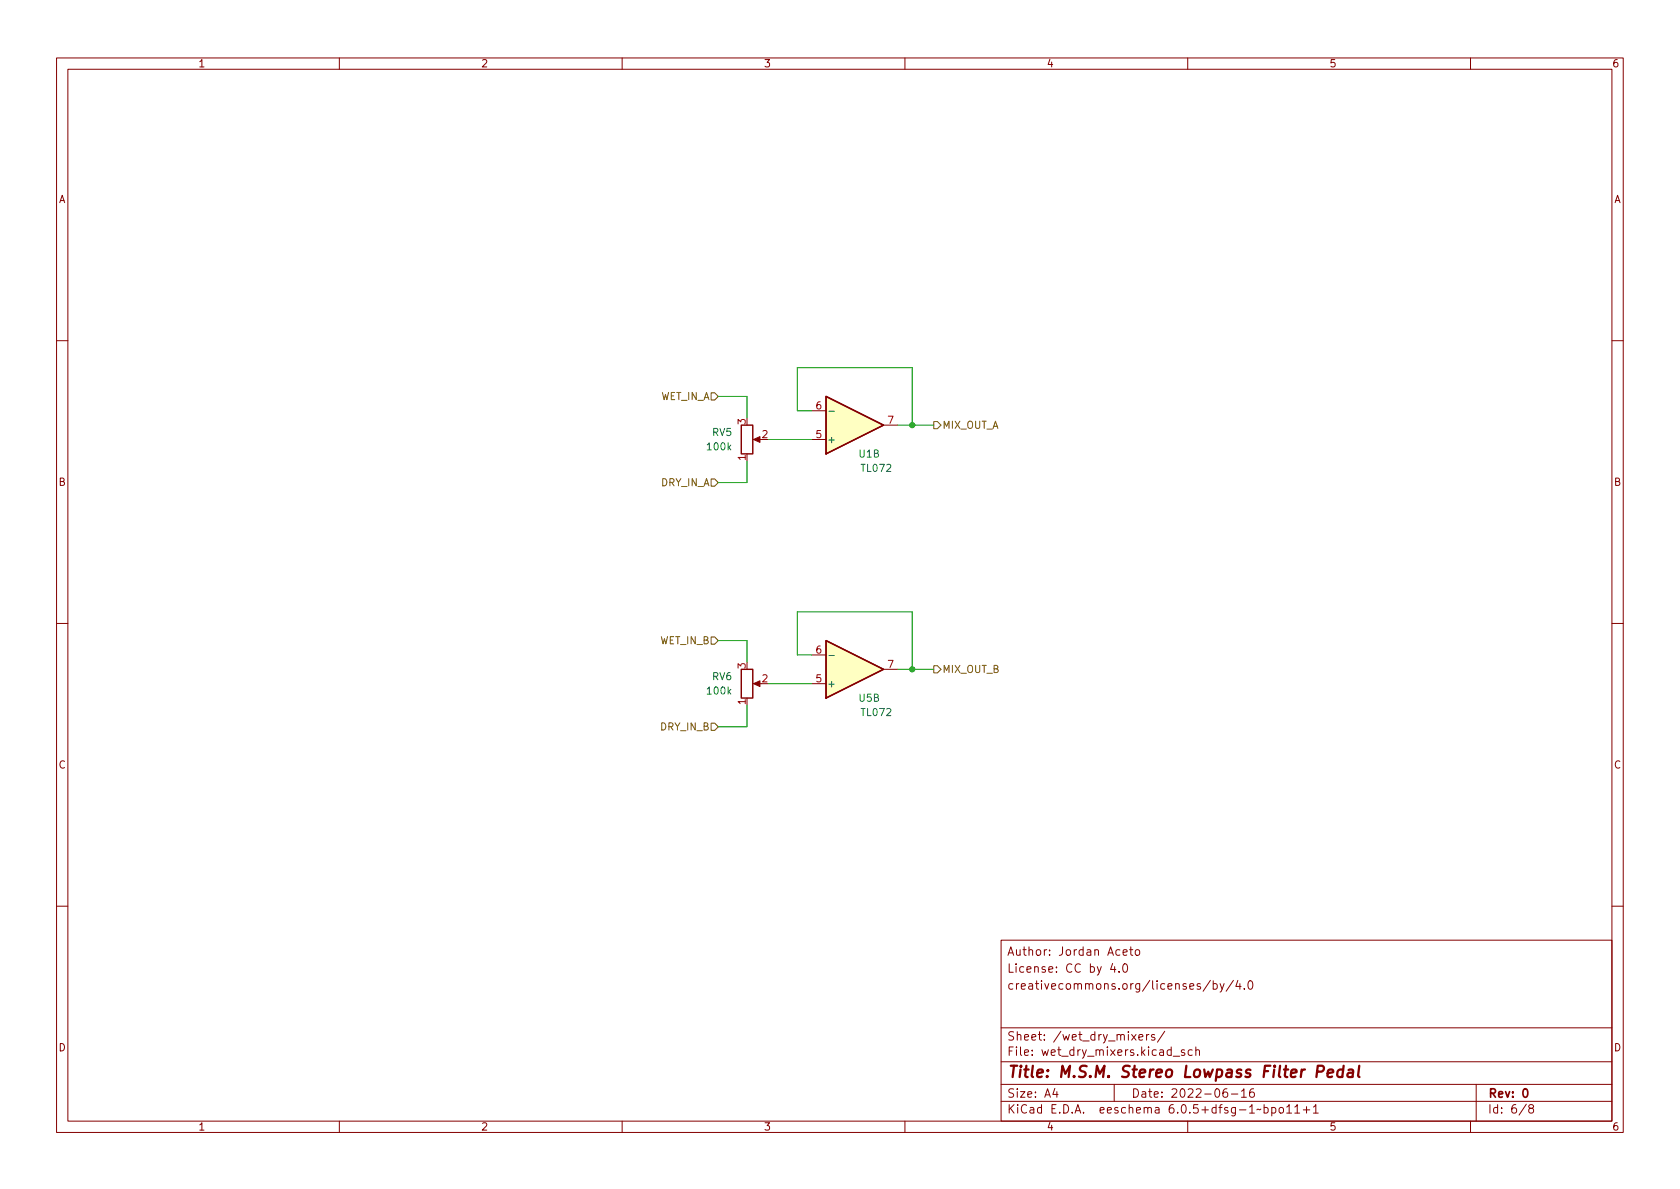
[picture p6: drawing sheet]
<svg xmlns="http://www.w3.org/2000/svg" width="297mm" height="210mm" viewBox="0 0 297 210" stroke-linecap="round" stroke-linejoin="round" font-family="sans-serif">
<g fill="none" stroke="#840000" stroke-width=".18">
<path d="M10 10.2h277v190.1h-277zM12 12.2h273v186.1h-273zM60 10.2v2M110 10.2v2M160 10.2v2M210 10.2v2M260 10.2v2M10 60.2h2M133.6 77.7h1M143.5 77.7h2.5M143.5 72.6h2.5M156.2 75.2h2.5"/>
<path d="M285 60.2h2M10 110.2h2M143.5 115.8h2.5M156.2 118.4h2.5M285 110.2h2M133.6 120.9h1M143.5 120.9h2.5M10 160.2h2M177 166.3h108v32h-108zM196.7 170.4l-.3 1h.9M197.1 170.9v1M197.9 171.8v.1"/>
<path d="M198.6 168.4l.7-.1-.1-.3-.4-.1-.2 .2v.8h.6M198.6 170.6l.3-.2a.81 .81 0 0 1 .5 .7 .81 .81 0 0 1-.3 .8h-.1a.81 .81 0 0 1-.4-1.3zM199.7 167.9h.6M199.9 167.4v1.3l.4 .2M200.9 168l.3-.1 .3 .3v.4l-.3 .3h-.3l-.2-.3v-.4zM214 173.4l-1.3 1.9M214.5 174l.4-.1 .3 .3v.4l-.1 .3h-.6M214.5 173.4v1.5M215.7 173.9l.4 1M216.4 173.9l-.5 1.4-.2 .1M218.1 173.4l-1.3 1.9M218.9 173.4l-.4 1h.9"/>
<path d="M219.2 173.9v1M220 174.8v.1M220.8 173.6l.2-.2a.81 .81 0 0 1 .6 .7 .81 .81 0 0 1-.3 .8h-.2a.81 .81 0 0 1-.3-1.3zM285 160.2h2M60 198.3v2M110 198.3v2M160 198.3v2M177 194.8h108M177 191.8h108M177 187.8h108M177 181.8h108M186.5 192.5l-.4 1h1"/>
<path d="M186.9 193v1M197 191.8v3M201.4 183.4l.7-.1-.1-.3-.4-.1-.2 .2v.8h.6M202.7 182.9v1M203.1 182.9l-.2 .1-.2 .2M204.1 183l-.3-.1-.2 .2v.3l.5 .1v.4h-.5M205.9 182.4l-1.3 1.9M207.4 186.8h1.2M209.4 185.7l-.3-.1-.2 .2v.3l.5 .1v.4h-.5M210 198.3v2M210.8 185.7l-.4-.1-.3 .3v.4l.1 .3h.6M211.4 185.8l.2-.2 .4 .1 .1 .9"/>
<path d="M211.4 185.1v1.5M216.9 192.5a.59 .59 0 0 0-.7 .7v.5l.2 .3h.4l.2-.1 .1-.5-.2-.2-.4-.1-.3 .3M217.7 193.5h1.2M219.5 193l.4-.5v1.5M219.5 194h.9M221.6 192.5a.59 .59 0 0 0-.7 .7v.5l.2 .3h.4l.2-.1 .1-.5-.2-.2-.4-.1-.3 .3M223.5 195.9l.4-.1 .3 .3v.4l-.1 .3h-.6M223.5 195.3v1.5M224.9 195.9l.4-.1 .3 .3v.4l-.2 .3h-.5M224.9 195.8v1.5M226.3 195.9l.3-.1 .3 .3v.4l-.3 .3h-.3l-.2-.3v-.4zM227.5 195.8l.4-.5v1.5"/>
<path d="M227.5 196.8h.9M228.9 195.8l.5-.5v1.5M228.9 196.8h.9M230.4 196.3h1.2M231 195.7v1.1M232.2 195.8l.4-.5v1.5M232.2 196.8h.9M260 198.3v2M261 191.8v6.5M269.9 195.3l-1.3 1.9M270.6 196l-.3-.3 .1-.2 .2-.2 .4 .1 .2 .2-.1 .2-.7 .2-.1 .3v.2l.3 .3h.4l.2-.3-.1-.4-.2-.1"/>
</g>
<path d="M269.4 192.7l.2-.2a.8 .8 0 0 1 .5 .8 .8 .8 0 0 1-.5 .7l-.2-.1-.1-.4z" fill="none" stroke="#840000" stroke-width=".3"/>
<path d="M232.9 189.5h.7a.55 .55 0 0 0 .5-.5 .55 .55 0 0 0-.3-.5h-.8l-.2 2M234.7 189.8l1-.2v-.4l-.2-.1-.6 .1-.2 1 .2 .3 .6-.1M237.5 189.2a.66 .66 0 0 0-1 .3l-.1 .6 .2 .3 .2 .1 .5-.1M237.6 188.5l-.3 2M238.4 189.2l.2-.1 .6 .1-.1 1.3M239.2 189.6l-.6 .1a.4 .4 0 0 0-.4 .3 .4 .4 0 0 0 .3 .5l.6-.1M240.3 188.5l-.2 1.7 .3 .3" fill="none" stroke="#840000" stroke-width=".4"/>
<g fill="#840000" stroke="#840000" stroke-width=".18">
<path d="M133.2 77.7l1.2-.5v1z"/>
<path d="M133.2 120.9l1.2-.5v1z"/>
</g>
<path d="M131.1 75.2h2v5.1h-2zM146 70.1l10.2 5.1-10.2 5.1zM131.1 118.4h2v5h-2zM146 113.3l10.2 5.1-10.2 5z" fill="none" stroke="#840000" stroke-width=".25"/>
<g fill="#ffffc2" stroke="#ffffc2" stroke-width=".18">
<path d="M146 70.1l10.2 5.1-10.2 5.1z"/>
<path d="M146 113.3l10.2 5.1-10.2 5z"/>
</g>
<path d="M146.6 72.7h.9M146.6 115.9h.9" fill="none" stroke="#006464" stroke-width=".18"/>
<path d="M125.7 69.5h.7l.6 .6-.6 .6h-.7zM165.1 74.5h.6l.7 .7-.7 .6h-.6zM125.7 84.7h.7l.6 .6-.6 .7h-.7zM125.7 112.6h.7l.6 .7-.6 .6h-.7zM165.1 117.7h.6l.7 .7-.7 .6h-.6zM125.7 127.9h.7l.6 .6-.6 .7h-.7z" fill="none" stroke="#725600" stroke-width=".18"/>
<path d="M127 70.1h5.1v3.8M135.9 77.7h7.6M143.5 72.6h-2.5v-7.6h20.3v10.2M158.7 75.2h6.4M132.1 81.5v3.8h-5.1M127 113.3h5.1v3.8M143.5 115.8h-2.5v-7.6h20.3v10.2M158.7 118.4h6.4M132.1 124.7v3.8h-5.1M135.9 120.9h7.6" fill="none" stroke="#009600" stroke-width=".18"/>
<g fill="#009600" stroke="#009600" stroke-width=".18">
<circle cx="161.3" cy="75.2" r=".46"/>
<circle cx="161.3" cy="118.4" r=".46"/>
</g>
<text font-size="2.8" fill="#840000" x="178" y="190.6">Title: M.S.M. Stereo Lowpass Filter Pedal</text>
<g font-size="2.1" fill="#840000">
<text x="178" y="172">License: CC by 4.0</text>
<text x="178" y="169">Author: Jordan Aceto</text>
<text x="178" y="175">creativecommons.org/licenses/by/4.0</text>
<text x="178" y="184">Sheet: /wet_dry_mixers/</text>
<text x="178" y="186.7">File: wet_dry_mixers.kicad_sch</text>
<text x="178" y="196.9">KiCad E.D.A. eeschema 6.0.5+dfsg-1~bpo11+1</text>
<text x="178" y="194.1">Size: A4</text>
<text x="200" y="194.1">Date: 2022-06-16</text>
<text x="263" y="194.1">Rev: 0</text>
<text x="263" y="196.9">Id: 6/8</text>
</g>
<g font-size="1.8" fill="#840000">
<text x="35" y="11.9">1</text>
<text x="85" y="11.9">2</text>
<text x="135" y="11.9">3</text>
<text x="185" y="11.9">4</text>
<text x="235" y="11.9">5</text>
<text x="285" y="11.9">6</text>
<text x="10.3" y="35.9">A</text>
<text x="285.3" y="35.9">A</text>
<text x="10.3" y="85.9">B</text>
<text x="285.3" y="85.9">B</text>
<text x="10.3" y="135.9">C</text>
<text x="285.3" y="135.9">C</text>
<text x="10.3" y="185.9">D</text>
<text x="285.3" y="185.9">D</text>
<text x="35" y="199.9">1</text>
<text x="85" y="199.9">2</text>
<text x="135" y="199.9">3</text>
<text x="185" y="199.9">4</text>
<text x="235" y="199.9">5</text>
<text x="285" y="199.9">6</text>
</g>
<g font-size="1.8" fill="#725600">
<text x="116.6" y="70.7">WET_IN_A</text>
<text x="166.6" y="75.8">MIX_OUT_A</text>
<text x="116.8" y="86">DRY_IN_A</text>
<text x="116.6" y="113.9">WET_IN_B</text>
<text x="166.6" y="119">MIX_OUT_B</text>
<text x="116.8" y="129.2">DRY_IN_B</text>
</g>
<g font-size="1.8" fill="#006464">
<text x="126" y="77.1">RV5</text>
<text x="125.2" y="79.6">100k</text>
<text x="146.2" y="78.4">+</text>
<text x="151.9" y="80.9">U1B</text>
<text x="152.4" y="83.4">TL072</text>
<text x="125.2" y="122.8">100k</text>
<text x="126" y="120.3">RV6</text>
<text x="146.2" y="121.5">+</text>
<text x="151.9" y="124.1">U5B</text>
<text x="152.4" y="126.6">TL072</text>
</g>
<g font-size="1.8" fill="#a90000">
<text x="131.8" y="75" transform="rotate(-90 131.8 75)">3</text>
<text x="134.8" y="77.5">2</text>
<text x="144.3" y="77.5">5</text>
<text x="144.3" y="72.4">6</text>
<text x="157" y="74.9">7</text>
<text x="131.8" y="81.4" transform="rotate(-90 131.8 81.4)">1</text>
<text x="131.8" y="118.2" transform="rotate(-90 131.8 118.2)">3</text>
<text x="144.3" y="115.6">6</text>
<text x="157" y="118.1">7</text>
<text x="131.8" y="124.6" transform="rotate(-90 131.8 124.6)">1</text>
<text x="134.8" y="120.6">2</text>
<text x="144.3" y="120.6">5</text>
</g>
</svg>
